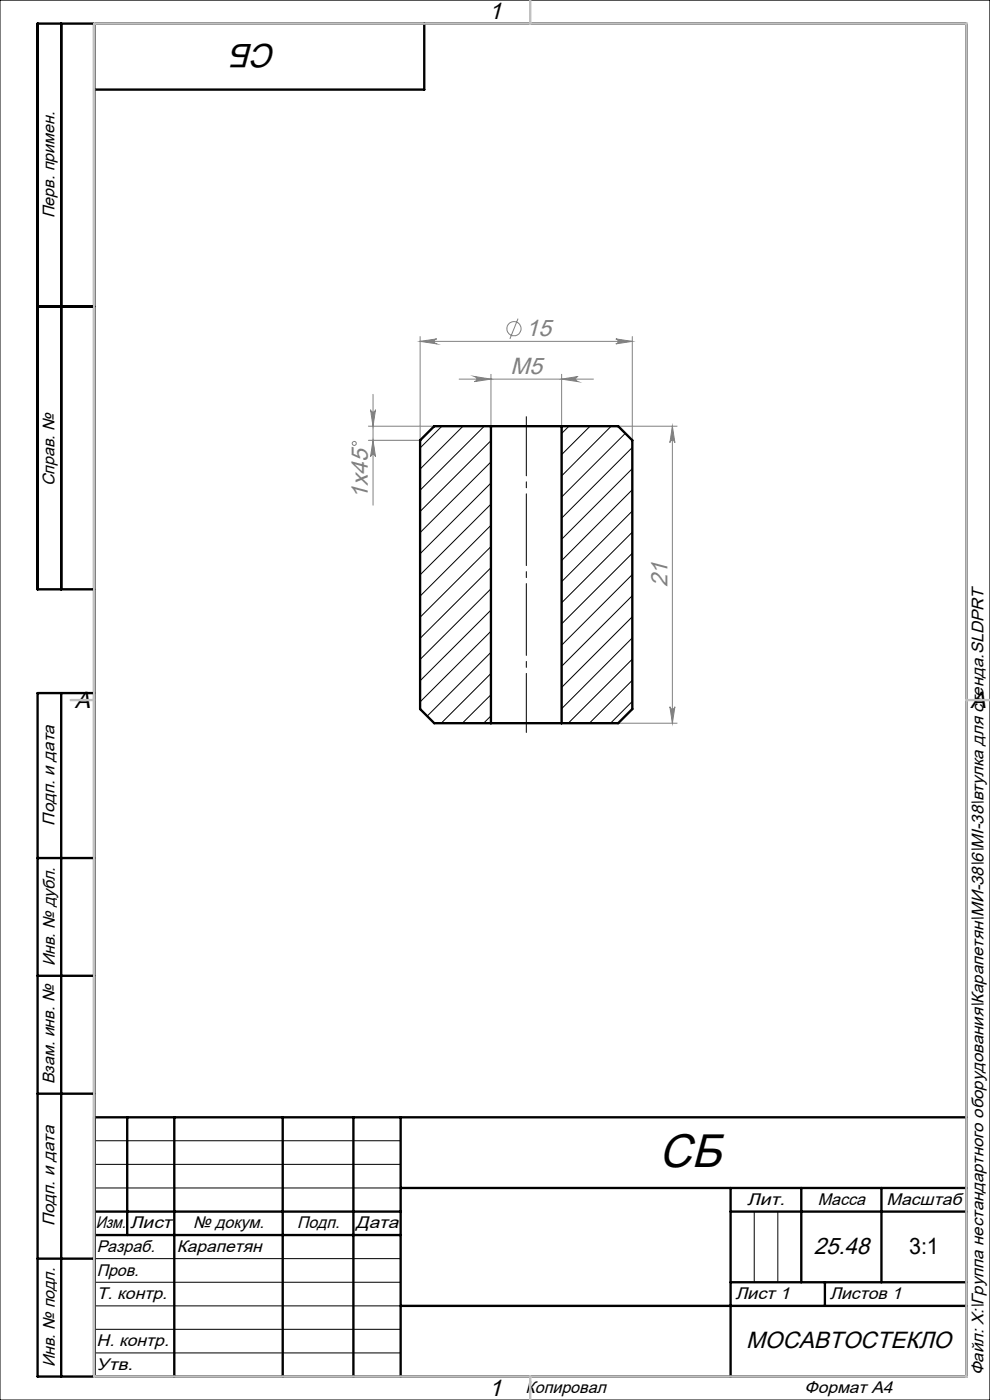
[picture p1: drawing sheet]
<svg xmlns="http://www.w3.org/2000/svg" width="210mm" height="297mm" viewBox="0 0 210 297" stroke-linecap="round" stroke-linejoin="round" font-family="sans-serif">
<g fill="none" stroke="#808080" stroke-width=".21">
<path d="M89.1 71.4v22h-11M89.1 72.4h45M89.1 72.4l3.5-.5a.53 .53 0 0 0-.5 .5 .53 .53 0 0 0 .5 .6zM100.6 79.9l3.5 .5-3.5 .6a.55 .55 0 0 0 .5-.6 .55 .55 0 0 0-.5-.5zM104.1 79.4v11M109.9 67.6l-1.7 4.3M119.1 79.4v11h24.5M130.6 71.9l3.5 .5-3.5 .6a.53 .53 0 0 0 .5-.6 .53 .53 0 0 0-.5-.5zM134.1 71.4v22M78.1 90.4h14M78.6 86.9a.53 .53 0 0 0 .5 .5 .53 .53 0 0 0 .6-.5l-.6 3.5zM79.1 93.4l.6 3.5a.53 .53 0 0 0-.6-.5 .53 .53 0 0 0-.5 .5z"/>
<path d="M79.1 83.7v23.5M97.4 80.4h28.5M119.1 80.4l3.5-.5a.55 .55 0 0 0-.5 .5 .55 .55 0 0 0 .5 .6zM142.6 90.4l.6 3.5a.53 .53 0 0 0-.6-.5 .53 .53 0 0 0-.5 .5zM142.6 90.4v63M119.1 153.4h24.5M142.1 149.9a.53 .53 0 0 0 .5 .5 .53 .53 0 0 0 .6-.5l-.6 3.5z"/>
<circle cx="109" cy="69.7" r="1.51"/>
<circle cx="75.1" cy="94.1" r=".43"/>
</g>
<path d="M111.6 155.4v-67" fill="none" stroke="#000" stroke-width=".21" stroke-dasharray="15.2 1.3 1.3 1.3" stroke-dashoffset="2.7"/>
<path d="M0 0h210v297h-210zM20 242h65M20 247h65M20 252h65M160 257v15M165 257v15M20 267h65M20 272h65M20 277h65M20 282h65M20 287h65" fill="none" stroke="#000" stroke-width=".21"/>
<g fill="none" stroke="#000" stroke-width=".5">
<path d="M13 5v120M20 5v287M90 5v14h-70M8 65h12M20 125h-12v-120h197v287h-197v-145h12M13 147v145M8 182h12M8 207h12M8 232h12M20 237h185M27 237v25M37 237v55"/>
<path d="M60 237v55M75 237v55M85 237v55M20 257h65M85 252h120M155 252v40M155 257h50M170 252v20M187 252v20M8 267h12M20 262h65M85 277h120"/>
<path d="M155 272h50M175 272v5"/>
</g>
<path d="M20 5h185v287h-185zM112.5 0v5M15 148.5h5M205 148.5h5M112.5 292v5" fill="none" stroke="#c0c0c0" stroke-width=".5"/>
<g fill="#808080">
<path d="M89.1 72.4l3.5-.5a.53 .53 0 0 0-.5 .5 .53 .53 0 0 0 .5 .6zM130.6 71.9l3.5 .5-3.5 .6a.53 .53 0 0 0 .5-.6 .53 .53 0 0 0-.5-.5z"/>
<path d="M142.6 90.4l.6 3.5a.53 .53 0 0 0-.6-.5 .53 .53 0 0 0-.5 .5zM142.1 149.9a.53 .53 0 0 0 .5 .5 .53 .53 0 0 0 .6-.5l-.6 3.5zM78.6 86.9a.53 .53 0 0 0 .5 .5 .53 .53 0 0 0 .6-.5l-.6 3.5zM79.1 93.4l.6 3.5a.53 .53 0 0 0-.6-.5 .53 .53 0 0 0-.5 .5z"/>
<path d="M100.6 79.9l3.5 .5-3.5 .6a.55 .55 0 0 0 .5-.6 .55 .55 0 0 0-.5-.5zM119.1 80.4l3.5-.5a.55 .55 0 0 0-.5 .5 .55 .55 0 0 0 .5 .6z"/>
</g>
<g fill="none" stroke="#000" stroke-width=".21">
<path d="M93.7 90.4l-4.6 4.6M98.2 90.4l-9.1 9.1M102.7 90.4l-13.6 13.6M104.1 93.5l-15 15M104.1 98l-15 15M120.7 90.4l-1.6 1.6M125.2 90.4l-6.1 6M129.6 90.4l-10.5 10.6M132.6 91.9l-13.5 13.5M134.1 94.9l-15 15M134.1 99.4l-15 15M104.1 107l-15 15"/>
<path d="M104.1 102.5l-15 15M104.1 111.4l-15 15.1M104.1 116l-15 14.9M134.1 103.9l-15 15M134.1 108.4l-15 15M134.1 112.9l-15 15M134.1 117.4l-15 15M104.1 124.9l-15 15M104.1 129.4l-15 15M104.1 133.9l-15 15M104.1 138.4l-13.5 13.5M104.1 120.4l-15 15"/>
<path d="M134.1 121.9l-15 15M134.1 126.4l-15 15M134.1 130.8l-15 15M134.1 135.3l-15 15.1M134.1 139.8l-13.6 13.6M104.1 142.9l-10.5 10.5M104.1 147.4l-6 6M104.1 151.9l-1.5 1.5M134.1 144.3l-9.1 9.1M134.1 148.8l-4.6 4.6"/>
</g>
<path d="M104.1 90.4h15M104.1 90.4h-12l-3 3v57l3 3h12M104.1 90.4v63M119.1 90.4h12l3 3v57l-3 3h-12M119.1 90.4v63M104.1 153.4h15" fill="none" stroke="#000" stroke-width=".5"/>
<text font-size="10" x="139.8" y="247.6">СБ</text>
<text font-size="7.1" x="58.7" y="9.3" transform="rotate(-180 58.7 9.3)">СБ</text>
<g font-size="5">
<text x="103.7" y="4.1">1</text>
<text x="15.9" y="150.1">A</text>
<text x="205.9" y="150.1">A</text>
<text x="172.6" y="266">25.48</text>
<text x="158.3" y="286">МОСАВТОСТЕКЛО</text>
<text x="103.7" y="296.1">1</text>
</g>
<g font-size="5" fill="#808080">
<text x="111.5" y="71.3">15</text>
<text x="108.3" y="79.3">M5</text>
<text x="78" y="105.8" transform="rotate(-90 78 105.8)">1х45</text>
<text x="141.6" y="124.6" transform="rotate(-90 141.6 124.6)">21</text>
</g>
<text font-size="4.8" x="192.8" y="266">3:1</text>
<g font-size="3.6">
<text x="11.6" y="46.3" transform="rotate(-90 11.6 46.3)">Перв. примен.</text>
<text x="11.6" y="103.2" transform="rotate(-90 11.6 103.2)">Справ. №</text>
<text x="11.6" y="175.1" transform="rotate(-90 11.6 175.1)">Подп. и дата</text>
<text x="11.6" y="205" transform="rotate(-90 11.6 205)">Инв. № дубл.</text>
<text x="11.6" y="230" transform="rotate(-90 11.6 230)">Взам. инв. №</text>
<text x="158.5" y="255.6">Лит.</text>
<text x="173.5" y="255.6">Масса</text>
<text x="188.1" y="255.6">Масштаб</text>
<text x="11.6" y="260.1" transform="rotate(-90 11.6 260.1)">Подп. и дата</text>
<text x="20.3" y="260.6">Изм.</text>
<text x="27.6" y="260.6">Лист</text>
<text x="41" y="260.6">№ докум.</text>
<text x="63" y="260.6">Подп.</text>
<text x="75.5" y="260.6">Дата</text>
<text x="20.5" y="265.6">Разраб.</text>
<text x="37.5" y="265.6">Карапетян</text>
<text x="20.5" y="275.6">Т. контр.</text>
<text x="20.5" y="270.6">Пров.</text>
<text x="156" y="275.6">Лист 1</text>
<text x="176" y="275.6">Листов 1</text>
<text x="20.5" y="285.6">Н. контр.</text>
<text x="11.6" y="290" transform="rotate(-90 11.6 290)">Инв. № подл.</text>
<text x="20.5" y="290.6">Утв.</text>
<text x="208.6" y="291.8" transform="rotate(-90 208.6 291.8)">Файл: X:\Группа нестандартного оборудования\Карапетян\МИ-38\6\MI-38\втулка для стенда.SLDPRT</text>
<text x="111.5" y="295.6">Копировал</text>
<text x="170.7" y="295.6">Формат А4</text>
</g>
</svg>
